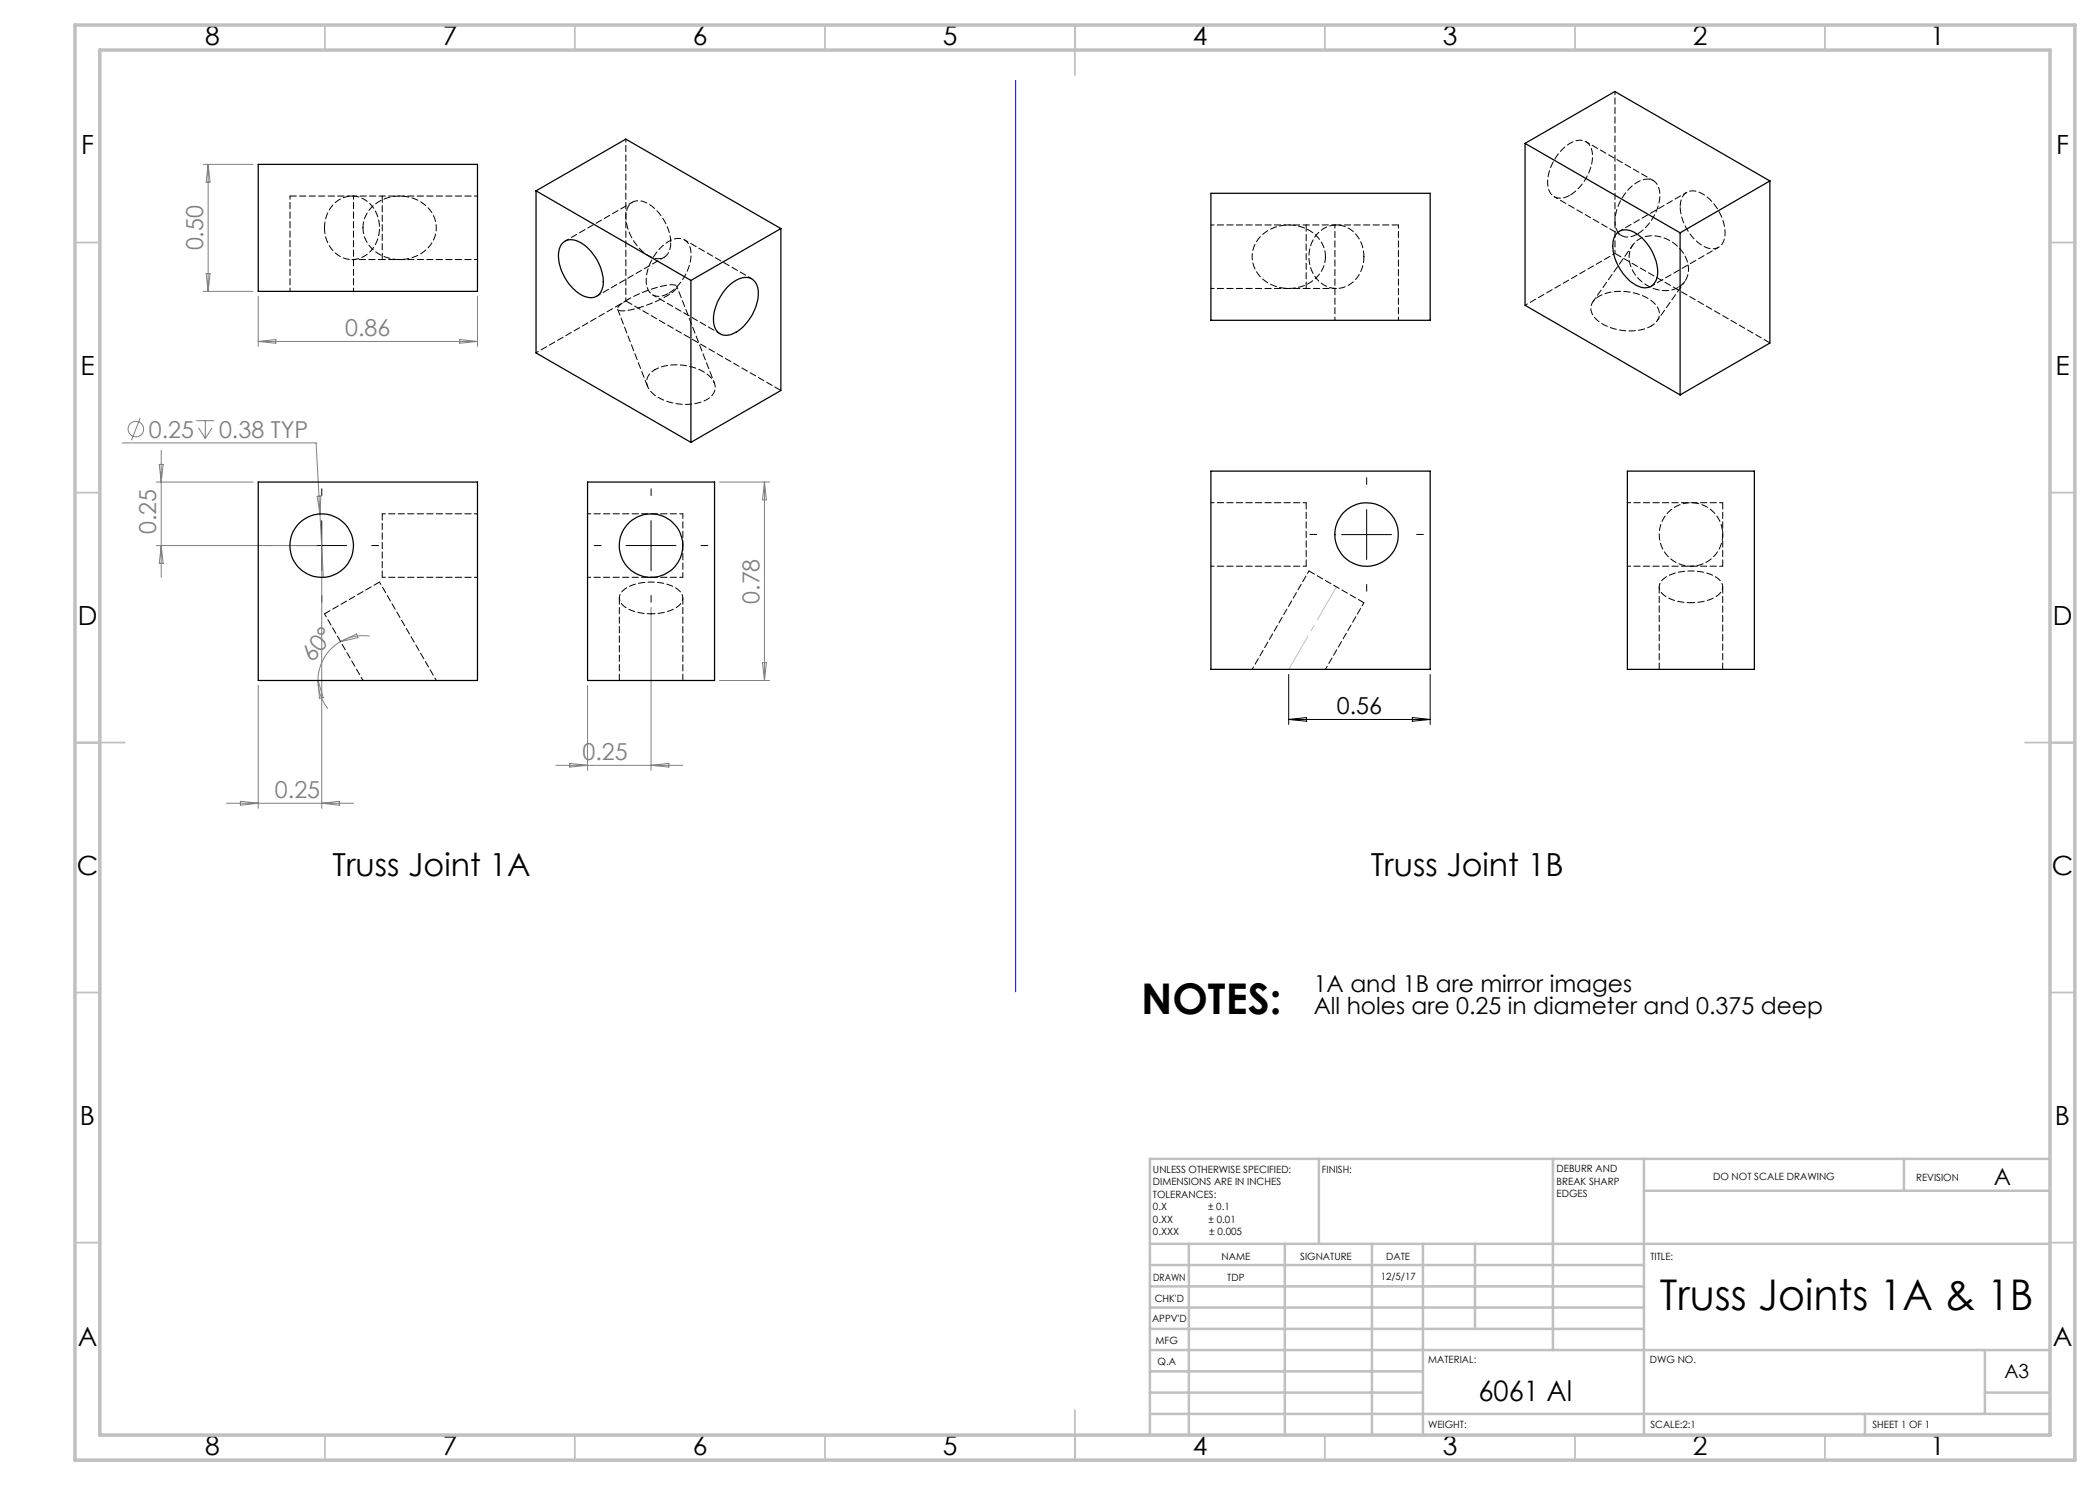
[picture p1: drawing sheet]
<svg xmlns="http://www.w3.org/2000/svg" width="420mm" height="297mm" viewBox="0 0 420 297" stroke-linecap="round" stroke-linejoin="round" font-family="sans-serif">
<g fill="none" stroke="#808080" stroke-width=".2">
<path d="M40.6 32.9h10M41.6 32.9v25.4M41.6 32.9l.4 3.5h-.8zM40.6 58.3h10M41.2 54.7h.8l-.4 3.6zM51.6 59.3v10M95.5 59.3v10M51.6 68.3h43.9M51.6 68.3l3.6-.4v.7zM91.9 67.9l3.6 .4-3.6 .3zM24.4 88.6h38.8l1.5 26.9M28 83.6l-1.7 4.4"/>
<path d="M31.3 96.4h19.3M31.9 92.9h.7l-.4 3.5zM32.2 90.1v25.4M39.3 84.1h3.5M39.7 85.6l1.4 2.1M41.1 84.1v3.6M42.4 85.6l-1.3 2.1M63.4 99.3l.8-.1-.2 3.6zM143.9 96.4h10M152.9 96.4v39.7M152.9 96.4l.4 3.6h-.8zM31.3 109.1h32"/>
<path d="M32.2 109.1l.4 3.6h-.7zM64.3 110.1v51.6M51.6 137.1v24.6M63.6 136.1a8.8 8.8 0 0 0 2 5.6M63.6 136.1l1 3.4-.7 .2zM68.1 128.3a9 9 0 0 0-4.5 7.8M68.1 128.3l3.2-1.5 .3 .7zM73.9 127.2a8.8 8.8 0 0 0-5.8 1.1M117.5 137.1v17M130.2 121.5v32.6M143.9 136.1h10M152.5 132.5h.8l-.4 3.6z"/>
<path d="M111.2 153.1h25.4M113.9 152.7l3.6 .4-3.6 .3zM130.2 153.1l3.6-.4v.7zM45.3 160.7h25.4M48.1 160.3l3.5 .4-3.5 .3zM64.3 160.7l3.6-.4v.7z"/>
<circle cx="27.2" cy="85.8" r="1.55"/>
</g>
<path d="M64.4 99.1v-1.3M130.2 99.1v-1.3M273.3 96.9v-1.4M54.4 109.1h-1.4M64.4 119.1v1.4M74.4 109.1h1.3M120.2 109.1h-1.3M130.2 119.1v1.4M140.2 109.1h1.4M263.3 106.9h-1.3M273.3 116.9v1.3M283.3 106.9h1.4" fill="none" stroke="#000" stroke-width=".2" stroke-dasharray="15.2 1.3 1.3 1.3"/>
<path d="M59.3 109.1h10M64.3 104.1v10M125.2 109.1h10M130.2 104.1v10M268.3 106.9h10M273.3 101.9v10M257.7 134.9v10M286 134.9v10M257.7 143.9h28.3M257.7 143.9l3.6-.4v.7zM282.5 143.5l3.5 .4-3.5 .3z" fill="none" stroke="#000" stroke-width=".2"/>
<path d="M267.3 117.4l-9.5 16.5" fill="none" stroke="#c0c0c0" stroke-width=".2" stroke-dasharray="15.2 1.3 1.3 1.3" stroke-dashoffset="7.6"/>
<g fill="none" stroke="#c0c0c0" stroke-width=".35">
<path d="M65 5v5M115 5v5M165 5v5M215 5v10M265 5v5M315 5v5M365 5v5M15 48.5h5M410 48.5h5M15 98.5h5M410 98.5h5M15 148.5h10"/>
<path d="M405 148.5h10M15 198.5h5M410 198.5h5M15 248.5h5M410 248.5h5M65 287v5M115 287v5M165 287v5M215 282v10M265 287v5M315 287v5M365 287v5"/>
</g>
<g fill="none" stroke="#c0c0c0" stroke-width=".5">
<path d="M263.8 231.8v17M310.6 231.8v38.2M328.8 231.8v55.2M328.8 238.2h81.2M380.8 231.8v6.4M410 231.8h-180v55.2M230 248.8h180M230 257.3h98.8M230 253h98.8M237.8 248.8v38.2M257 248.8v38.2M274.4 248.8v38.2"/>
<path d="M284.6 248.8v38.2M295 248.8v17M230 265.8h98.8M230 261.5h98.8M230 278.5h54.6M230 274.3h54.6M230 270h180M397 278.5h13M397 270v12.8M230 282.8h180M373 282.8v4.2"/>
</g>
<path d="M15 5h400v287h-400zM20 10h390v277h-390z" fill="none" stroke="#c0c0c0" stroke-width=".7"/>
<path d="M203.1 16.1v182.3" fill="none" stroke="#00f" stroke-width=".2"/>
<g fill="none" stroke="#000" stroke-width=".25">
<path d="M51.6 32.9h43.9v25.4h-43.9zM107.2 38.2l18-10.4 31 17.9M107.2 38.2l31 17.9M107.2 38.2v32.4l31 17.9M242.2 38.7h43.8v25.4h-43.8zM305 28.7l31 17.9M305 28.7v32.4l31 17.9M305 28.7l18-10.4 31 17.9M354 36.2v32.4l-18 10.4M354 36.2l-18 10.4M112.3 48.8a2.71 2.71 0 0 1 3.8-.3 9.6 9.6 0 0 1 4.5 8.6 2.61 2.61 0 0 1-4.1 2 9.5 9.5 0 0 1-4.7-9zM138.2 56.1v32.4"/>
<path d="M145.5 57.4a4.6 4.6 0 0 1 4.6-1.7 3.4 3.4 0 0 1 1.5 3.8 9.5 9.5 0 0 1-5.6 7.5 2.48 2.48 0 0 1-3.3-2.4 9.7 9.7 0 0 1 2.8-7.2zM156.2 45.7l-18 10.4M156.2 45.7v32.4l-18 10.4M323.5 46.5a3.2 3.2 0 0 1 4 .4 9.6 9.6 0 0 1 3.9 8.5 2.51 2.51 0 0 1-3.9 1.8 9.5 9.5 0 0 1-4.8-9.2l.2-.7zM336 46.6v32.4M51.6 96.4h43.9v39.7h-43.9zM117.5 96.4h25.4v39.7h-25.4zM242.2 94.2h43.8v39.7h-43.8zM325.5 94.2h25.4v39.7h-25.4z"/>
<circle cx="64.4" cy="109.1" r="6.3"/>
<circle cx="130.2" cy="109.1" r="6.4"/>
<circle cx="273.3" cy="106.9" r="6.3"/>
</g>
<g fill="none" stroke="#000" stroke-width=".2" stroke-dasharray="1.3 .6">
<path d="M70.7 39.2h-12.7M76.5 39.2v12.7M261.2 57.7v-12.7M267 45h12.7M123.5 61.9l6 15.3M75.9 116.4l-11 6.4M76.5 102.8v12.7M123.9 119.6v16.5M261.2 113.2v-12.7M331.8 117.4v16.5M344.5 100.5v12.7M136.6 136.1v-16.5"/>
<path d="M272.8 120.5l-11-6.3M344.5 133.9v-16.5"/>
</g>
<g fill="none" stroke="#000" stroke-width=".2" stroke-dasharray="1.3 .6" stroke-dashoffset=".6">
<path d="M323 18.3v32.4M58 39.2v19.1M76.5 39.2h-5.8M95.5 39.2h-19M70.7 58.3v-19.1M76.5 51.9h19M125.6 59.9a21.2 21.2 0 0 1 9.2-2.9 .5 .5 0 0 1 .6 .3 .5 .5 0 0 1-.3 .6 21.3 21.3 0 0 1-10.9 4.3 .55 .55 0 0 1-.7-.4 .55 .55 0 0 1 .4-.7l1.7-1.2M242.2 57.7h19M261.2 45h-19M267 45v19M267 45h-5.8M125.2 60.2v-32.4"/>
<path d="M279.7 64v-19M331.4 64.1l5.6-7.8M76.5 115.5h19M95.5 102.8h-19M117.5 115.5h19.1M136.6 102.8h-19.1M242.2 113.2h19M261.2 100.5h-19M325.5 113.2h19M344.5 100.5h-19M64.9 122.8l7.7 13.3M265.1 133.9l7.7-13.4"/>
</g>
<path d="M125.2 60.2l-18 10.4M142.9 76.6l-7.5-19.3M305 61.1l18-10.4M261.8 114.2l-11.4 19.7M338.2 113.2a6.3 6.3 0 0 1-5.6-9.3 6.3 6.3 0 0 1 10.9-.5 6.3 6.3 0 0 1-4.8 9.8h-.5M87.3 136.1l-11.4-19.7" fill="none" stroke="#000" stroke-width=".2" stroke-dasharray="1.3 .6" stroke-dashoffset=".7"/>
<path d="M64.9 45.6a5.9 5.9 0 0 1 6.1-6.4 6.3 6.3 0 0 1 4.7 8.2 5.3 5.3 0 0 1-7.8 3.8 6.5 6.5 0 0 1-3-5.6M72.6 45.6a6.9 6.9 0 0 1 7.8-6.4 6.7 6.7 0 0 1 6.8 7.1 7.3 7.3 0 0 1-9.1 5.4 6.6 6.6 0 0 1-5.5-6.1M265.1 51.3a6.9 6.9 0 0 1-7.8 6.4 6.7 6.7 0 0 1-6.8-7.1 7.3 7.3 0 0 1 9.1-5.4 6.6 6.6 0 0 1 5.5 6.1M272.8 51.3a5.9 5.9 0 0 1-6.1 6.4 6.3 6.3 0 0 1-4.7-8.2 5.3 5.3 0 0 1 7.8-3.8 6.5 6.5 0 0 1 3 5.6" fill="none" stroke="#000" stroke-width=".2" stroke-dasharray="1.3 .6" stroke-dashoffset=".1"/>
<g fill="none" stroke="#000" stroke-width=".2" stroke-dasharray="1.3 .6" stroke-dashoffset=".5">
<path d="M310.8 39.3l13.5 7.8M330.7 36.1l-13.5-7.8M337.4 38.5l-13.5 7.7M70.4 51.9h6.1M119.4 59.2l13.4-7.8M126.5 40.4l-13.5 7.8M130.6 59l13.4 7.8M150.4 55.8l-13.5-7.8M261.2 57.7h6.1M330.2 57.2l13.5-7.7M131 73.9a10.4 10.4 0 0 1 11.2 1.7 2.66 2.66 0 0 1-1 4.4 10.5 10.5 0 0 1-10.9-1.6 2.65 2.65 0 0 1 .7-4.5M330.2 65.2a10.4 10.4 0 0 1-11.2-1.6 2.66 2.66 0 0 1 1-4.5 10.5 10.5 0 0 1 11 1.6 2.65 2.65 0 0 1-.8 4.5"/>
<path d="M130.2 122.8a7.7 7.7 0 0 0 6.1-2.2 2.09 2.09 0 0 0-1.2-3 10.6 10.6 0 0 0-10.4 .4 2.01 2.01 0 0 0 .5 3.5 9.4 9.4 0 0 0 5 1.3M338.2 120.5a7.7 7.7 0 0 1-6-2.2 2.09 2.09 0 0 1 1.1-3 10.6 10.6 0 0 1 10.4 .5 2.01 2.01 0 0 1-.4 3.5 9.4 9.4 0 0 1-5.1 1.2"/>
</g>
<path d="M136.6 109.1v-6.3M136.6 115.5v-6.4" fill="none" stroke="#000" stroke-width=".2" stroke-dasharray="1.3 .6" stroke-dashoffset=".3"/>
<path d="M314 39a2.75 2.75 0 0 1-4-.5 7.2 7.2 0 0 1 1.1-6.9 6.8 6.8 0 0 1 4.9-3.6 2.65 2.65 0 0 1 2.5 3.1 9.9 9.9 0 0 1-4.5 7.9M133.7 58.7a9.6 9.6 0 0 0 4.4-8.7 2.6 2.6 0 0 0-4.2-1.8 9.5 9.5 0 0 0-4.5 9 2.54 2.54 0 0 0 3.9 1.7l.4-.2M134.2 48.5a9.6 9.6 0 0 0-5.4-8.1 2.6 2.6 0 0 0-3.6 2.7 9.5 9.5 0 0 0 5.5 8.5 2.54 2.54 0 0 0 3.4-2.6l.1-.5M323 50.7l31 17.9M327.5 46.8a2.75 2.75 0 0 1-4-.5 7.2 7.2 0 0 1 1.1-6.9 6.8 6.8 0 0 1 4.9-3.6 2.65 2.65 0 0 1 2.5 3.1 9.9 9.9 0 0 1-4.5 7.9M335.7 57.5a7.1 7.1 0 0 1-9.1-3.2 4.5 4.5 0 0 1 2.3-6.9 7.3 7.3 0 0 1 8.8 6.6 4.1 4.1 0 0 1-2 3.5M336 41.4a2.75 2.75 0 0 1 2.5-3.2 7.2 7.2 0 0 1 5.4 4.3 6.8 6.8 0 0 1 .7 6.1 2.65 2.65 0 0 1-4 .6 9.9 9.9 0 0 1-4.6-7.8M156.2 78.1l-31-17.9" fill="none" stroke="#000" stroke-width=".2" stroke-dasharray="1.3 .6" stroke-dashoffset="-.1"/>
<path d="M326.6 49l-8 11.3" fill="none" stroke="#000" stroke-width=".2" stroke-dasharray="1.3 .6" stroke-dashoffset=".4"/>
<g font-size="8.5">
<text x="228.2" y="202.9">NOTES:</text>
<text x="332" y="262">Truss Joints 1A &amp; 1B</text>
</g>
<g font-size="6.3">
<text x="66.5" y="175.1">Truss Joint 1A</text>
<text x="274.1" y="175.1">Truss Joint 1B</text>
</g>
<text font-size="5.6" x="295.7" y="280.1">6061 Al</text>
<g font-size="5.3">
<text x="41" y="9">8</text>
<text x="88.5" y="9">7</text>
<text x="138.5" y="9">6</text>
<text x="188.5" y="9">5</text>
<text x="238.5" y="9">4</text>
<text x="288.5" y="9">3</text>
<text x="338.5" y="9">2</text>
<text x="386" y="9">1</text>
<text x="16.2" y="30.8">F</text>
<text x="411.2" y="30.8">F</text>
<text x="16.1" y="75">E</text>
<text x="411.1" y="75">E</text>
<text x="15.5" y="125">D</text>
<text x="410.5" y="125">D</text>
<text x="15.4" y="175">C</text>
<text x="410.4" y="175">C</text>
<text x="16" y="225">B</text>
<text x="411" y="225">B</text>
<text x="15.5" y="269.3">A</text>
<text x="410.5" y="269.3">A</text>
<text x="41" y="291">8</text>
<text x="88.5" y="291">7</text>
<text x="138.5" y="291">6</text>
<text x="188.5" y="291">5</text>
<text x="238.5" y="291">4</text>
<text x="288.5" y="291">3</text>
<text x="338.5" y="291">2</text>
<text x="386" y="291">1</text>
</g>
<g font-size="4.7" fill="#808080">
<text x="40.6" y="50.1" transform="rotate(-90 40.6 50.1)">0.50</text>
<text x="69.1" y="67.2">0.86</text>
<text x="29.8" y="87.5">0.25</text>
<text x="43.8" y="87.5">0.38 TYP</text>
<text x="31.2" y="106.8" transform="rotate(-90 31.2 106.8)">0.25</text>
<text x="151.9" y="120.8" transform="rotate(-90 151.9 120.8)">0.78</text>
<text x="62.6" y="132.7" transform="rotate(-52 62.6 132.7)">60°</text>
<text x="116.5" y="152">0.25</text>
<text x="55" y="159.6">0.25</text>
</g>
<g font-size="4.7">
<text x="267.4" y="142.9">0.56</text>
<text x="262.7" y="198.3">1A and 1B are mirror images</text>
<text x="262.7" y="202.8">All holes are 0.25 in diameter and 0.375 deep</text>
<text x="398.8" y="237">A</text>
</g>
<text font-size="3.9" x="400.9" y="275.5">A3</text>
<g font-size="2">
<text x="230.6" y="234.6">UNLESS OTHERWISE SPECIFIED:</text>
<text x="230.6" y="237.1">DIMENSIONS ARE IN INCHES</text>
<text x="230.6" y="239.6">TOLERANCES:</text>
<text x="264.4" y="234.6">FINISH:</text>
<text x="311.3" y="234.5">DEBURR AND</text>
<text x="311.3" y="237">BREAK SHARP</text>
<text x="311.3" y="239.5">EDGES</text>
<text x="342.6" y="236">DO NOT SCALE DRAWING</text>
<text x="383.2" y="236.1">REVISION</text>
<text x="230.6" y="242.1">0.X</text>
<text x="230.6" y="244.6">0.XX</text>
<text x="241.6" y="242.1">± 0.1</text>
<text x="241.7" y="244.6">± 0.01</text>
<text x="230.6" y="247.1">0.XXX</text>
<text x="241.9" y="247.1">± 0.005</text>
<text x="244.3" y="252">NAME</text>
<text x="260" y="251.9">SIGNATURE</text>
<text x="277.2" y="251.9">DATE</text>
<text x="330.1" y="251.9">TITLE:</text>
<text x="230.6" y="256.1">DRAWN</text>
<text x="245.5" y="256.1">TDP</text>
<text x="276.1" y="255.9">12/5/17</text>
<text x="230.9" y="260.3">CHK'D</text>
<text x="230.4" y="264.4">APPV'D</text>
<text x="231.1" y="268.8">MFG</text>
<text x="231.5" y="273">Q.A</text>
<text x="285.6" y="272.5">MATERIAL:</text>
<text x="330" y="272.5">DWG NO.</text>
<text x="285.6" y="285.5">WEIGHT:</text>
<text x="330.1" y="285.6">SCALE:2:1</text>
<text x="374.5" y="285.6">SHEET 1 OF 1</text>
</g>
</svg>
